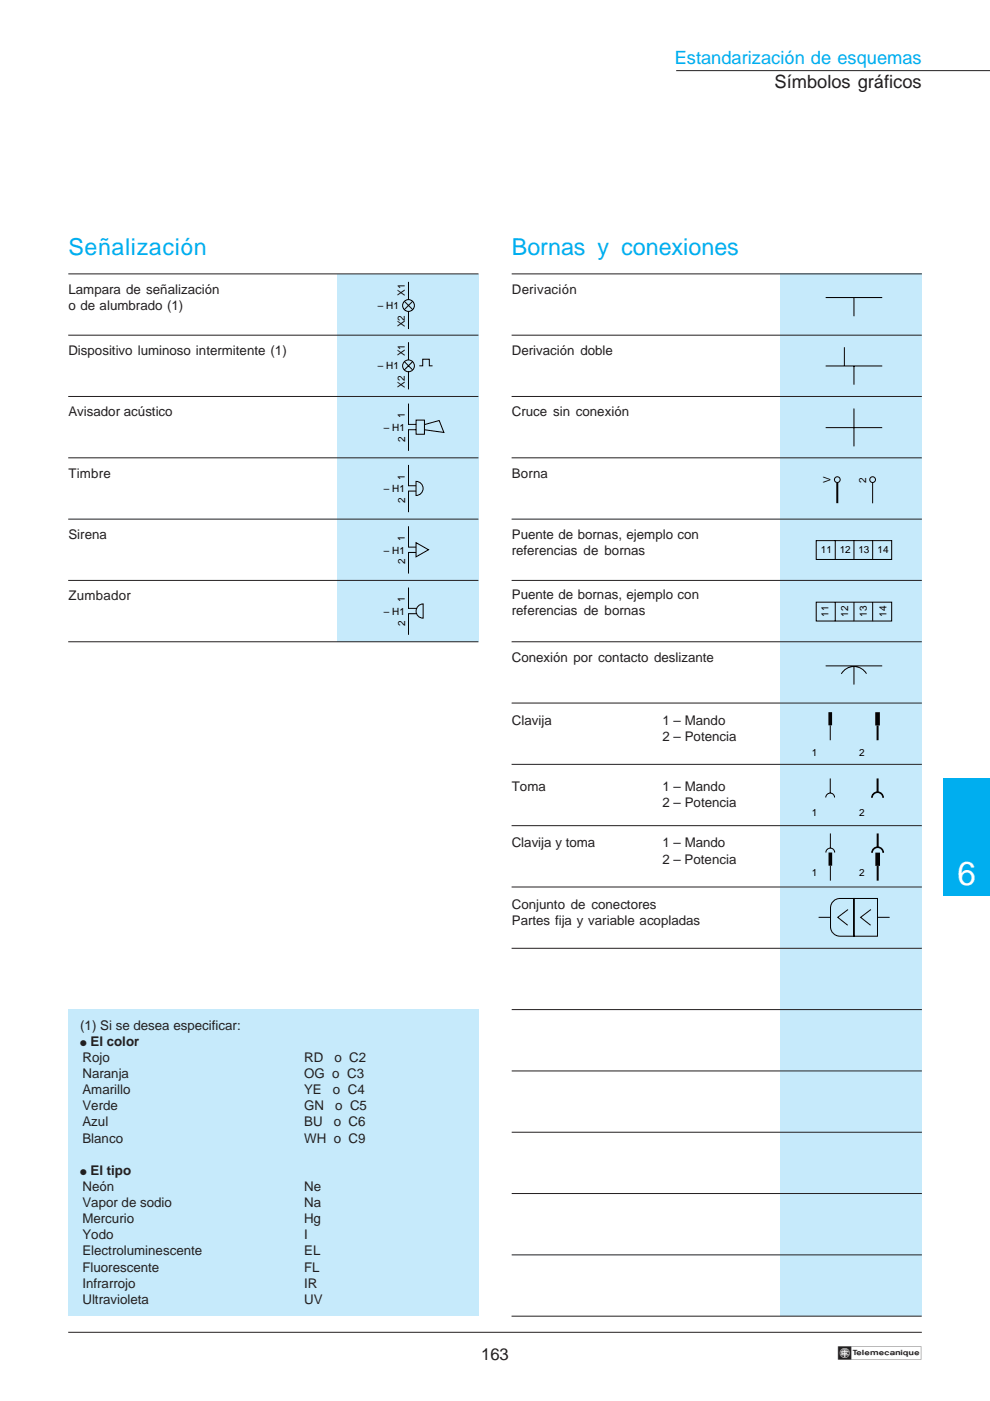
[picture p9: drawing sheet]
<svg xmlns="http://www.w3.org/2000/svg" width="210mm" height="297mm" viewBox="0 0 210 297" stroke-linecap="round" stroke-linejoin="round" font-family="sans-serif">
<path d="M14.5 282.5h181" fill="none" stroke="#231f20" stroke-width=".21"/>
<path d="M200 165h9.9v25h-9.9z" fill="#00aeef"/>
<path d="M143.4 15h66.6" fill="none" stroke="#231f20" stroke-width=".21"/>
<g fill="#c6eafb">
<path d="M14.5 214h87v65h-87z"/>
<path d="M165.5 58h30v221h-30z"/>
<path d="M71.5 58h30v78h-30z"/>
</g>
<g fill="none" stroke="#231f20" stroke-width=".21">
<path d="M14.5 58.1h87M108.5 58.1h87M14.5 71.1h86.9M108.5 71.1h87M14.5 84.1h86.9M14.5 97.1h86.9M108.5 84.1h87M108.5 97.1h87M14.5 110.1h86.9M108.5 110.1h87M14.5 123.1h86.9M14.5 136.1h86.9"/>
<path d="M108.5 123.1h87M108.5 136.1h87M108.5 149.1h87M108.5 162.1h87M108.5 175.1h87M108.5 188.1h87M108.5 201.1h87M108.5 214.1h87M108.5 227.1h87M108.5 253.1h87M108.5 240.1h87M108.5 279.1h86.9"/>
<path d="M108.5 266.1h87"/>
</g>
<g fill="none" stroke="#000" stroke-width=".21">
<path d="M86.6 59.8v3.7M85.7 63.9l1.8 1.8M85.7 76.7l1.8 1.7M86.6 66v3.8M86.6 72.6v3.7M86.6 78.8v3.8M87.5 63.9l-1.8 1.8M87.5 76.7l-1.8 1.7M88.9 77.6h.7v-1.4h1.4v1.4h.7M175.1 63.1h12M175.1 77.6h12M179 73.6v4"/>
<path d="M181.1 63.1v4M181.1 77.6v4M86.6 85.6v4.4h1.6M86.6 98.6v4.4h1.6M88.2 89.1h1.8v3h-1.8zM88.2 91.1h-1.6v4.5M90 90l3.1-.8 1 2.5-4.1-.6M175.1 90.7h12M181.1 86.6v8M86.6 111.6v4.4h1.6M88.2 102.1a1.5 1.5 0 0 1 1.5 1.5 1.5 1.5 0 0 1-1.5 1.5zM88.2 115.1l2.7 1.5-2.7 1.5z"/>
<path d="M88.2 104.1h-1.6v4.5M88.2 117.1h-1.6v4.5M173.1 114.6h16v4h-16zM177.1 114.6v4M181.1 114.6v4M185 102.3v4.4M185 114.6v4M86.6 124.6v4.4h1.8M88.3 130.1h-1.7v4.5M88.8 128.4l.9-.4v3.1a1.5 1.5 0 0 1-1.4-1.1 1.5 1.5 0 0 1 .5-1.6zM173.1 127.7h16v4h-16zM177.1 127.6v4.1"/>
<path d="M181.1 127.6v4.1M185 127.6v4.1M175.1 141.2h12M176 153.8v3.1M181.1 141.4v3.7M183.7 142.8a3.1 3.1 0 0 0-5.3 .1M175.1 169.1a.94 .94 0 0 1 .9-.9 .94 .94 0 0 1 .9 .9M176 165v3.1M176.1 176.7v3.1M173.6 194.5h2.5M175.1 180.8a.94 .94 0 0 1 .9-1 .94 .94 0 0 1 1 1M176.1 183.5v3.2"/>
<path d="M176.7 191.1l.9-.5 .5-.1h3v8h-3a2 2 0 0 1-2-2v-4l.1-.5zM179.8 192.8l-2.2 1.7 2.1 1.7M181.1 190.5h4.9v8h-4.9zM184.7 192.8l-2.2 1.7 2.1 1.7M186.1 194.5h2.5"/>
<circle cx="86.6" cy="77.6" r="1.25"/>
<circle cx="86.6" cy="64.8" r="1.25"/>
<circle cx="177.5" cy="101.7" r=".61"/>
<circle cx="185" cy="101.7" r=".61"/>
</g>
<path d="M184.9 169.2a1.19 1.19 0 0 1 1.2-1.2 1.19 1.19 0 0 1 1.1 1.2M184.9 180.8a1.19 1.19 0 0 1 1.2-1.2 1.19 1.19 0 0 1 1.2 1.2" fill="none" stroke="#000" stroke-width=".35"/>
<path d="M177.5 102.3v4.4M186.1 153.8v3.1M186.1 165v3M186.1 176.7v2.9M186.1 183.6v3.1" fill="none" stroke="#000" stroke-width=".42"/>
<path d="M176 151v2.8M176.1 180.8v2.7" fill="none" stroke="#000" stroke-width=".78" stroke-linecap="butt"/>
<path d="M186.1 151v2.8M186.1 180.8v2.8" fill="none" stroke="#000" stroke-width=".99" stroke-linecap="butt"/>
<text font-size="7.1" fill="#fff" x="203" y="187.7">6</text>
<g font-size="4.9" fill="#00aeef">
<text x="14.5" y="54">Señalización</text>
<text x="108.5" y="54">Bornas y conexiones</text>
</g>
<text font-size="3.9" fill="#00aeef" x="143" y="13.6">Estandarización de esquemas</text>
<text font-size="3.9" fill="#231f20" x="164.2" y="18.6">Símbolos gráficos</text>
<text font-size="3.5" fill="#231f20" x="102" y="288.3">163</text>
<g font-size="2.8" fill="#231f20">
<text x="14.5" y="62.3">Lampara de señalización</text>
<text x="14.5" y="65.7">o de alumbrado (1)</text>
<text x="108.5" y="62.3">Derivación</text>
<text x="14.5" y="75.3">Dispositivo luminoso intermitente (1)</text>
<text x="108.5" y="75.3">Derivación doble</text>
<text x="14.5" y="88.2">Avisador acústico</text>
<text x="108.5" y="88.2">Cruce sin conexión</text>
<text x="14.5" y="101.3">Timbre</text>
<text x="108.5" y="101.3">Borna</text>
<text x="14.5" y="114.3">Sirena</text>
<text x="108.5" y="117.7">referencias de bornas</text>
<text x="108.5" y="114.3">Puente de bornas, ejemplo con</text>
<text x="14.5" y="127.3">Zumbador</text>
<text x="108.5" y="130.5">referencias de bornas</text>
<text x="108.5" y="127.1">Puente de bornas, ejemplo con</text>
<text x="108.5" y="140.3">Conexión por contacto deslizante</text>
<text x="108.5" y="153.7">Clavija</text>
<text x="140.5" y="153.7">1 – Mando</text>
<text x="140.5" y="157.1">2 – Potencia</text>
<text x="108.5" y="167.7">Toma</text>
<text x="140.5" y="167.7">1 – Mando</text>
<text x="140.5" y="171.1">2 – Potencia</text>
<text x="108.5" y="179.7">Clavija y toma</text>
<text x="140.5" y="179.7">1 – Mando</text>
<text x="140.5" y="183.1">2 – Potencia</text>
<text x="108.5" y="192.7">Conjunto de conectores</text>
<text x="108.5" y="196.1">Partes fija y variable acopladas</text>
<text x="17" y="218.3">(1) Si se desea especificar:</text>
<text x="19.2" y="221.7">El color</text>
<text x="17.5" y="225.1">Rojo</text>
<text x="64.5" y="225.1">RD</text>
<text x="70.9" y="225.1">o C2</text>
<text x="17.5" y="228.6">Naranja</text>
<text x="17.5" y="232">Amarillo</text>
<text x="64.5" y="232">YE</text>
<text x="64.5" y="228.6">OG o C3</text>
<text x="70.6" y="232">o C4</text>
<text x="17.5" y="235.4">Verde</text>
<text x="17.5" y="238.8">Azul</text>
<text x="64.5" y="235.4">GN</text>
<text x="64.5" y="238.8">BU</text>
<text x="70.8" y="238.8">o C6</text>
<text x="71.1" y="235.4">o C5</text>
<text x="17.5" y="242.2">Blanco</text>
<text x="64.5" y="242.2">WH o C9</text>
<text x="19.2" y="249.1">El tipo</text>
<text x="17.5" y="252.5">Neón</text>
<text x="17.5" y="255.9">Vapor de sodio</text>
<text x="64.5" y="252.5">Ne</text>
<text x="64.5" y="255.9">Na</text>
<text x="17.5" y="259.3">Mercurio</text>
<text x="17.5" y="262.8">Yodo</text>
<text x="64.5" y="259.3">Hg</text>
<text x="64.5" y="262.8">I</text>
<text x="17.5" y="266.2">Electroluminescente</text>
<text x="17.5" y="269.6">Fluorescente</text>
<text x="64.5" y="269.6">FL</text>
<text x="64.5" y="266.2">EL</text>
<text x="17.5" y="273">Infrarrojo</text>
<text x="64.5" y="273">IR</text>
<text x="17.5" y="276.4">Ultravioleta</text>
<text x="64.5" y="276.4">UV</text>
<text x="177.7" y="287.8">†</text>
</g>
<g font-size="2.1">
<text x="80.1" y="65.6">– H1</text>
<text x="85.9" y="62.7" transform="rotate(-90 85.9 62.7)">X1</text>
<text x="85.9" y="69.4" transform="rotate(-90 85.9 69.4)">X2</text>
<text x="85.9" y="75.5" transform="rotate(-90 85.9 75.5)">X1</text>
<text x="80.1" y="78.3">– H1</text>
<text x="85.9" y="82.2" transform="rotate(-90 85.9 82.2)">X2</text>
<text x="85.8" y="88.7" transform="rotate(-90 85.8 88.7)">1</text>
<text x="81.4" y="91.3">– H1</text>
<text x="85.9" y="93.7" transform="rotate(-90 85.9 93.7)">2</text>
<text x="85.8" y="101.7" transform="rotate(-90 85.8 101.7)">1</text>
<text x="81.4" y="104.4">– H1</text>
<text x="85.9" y="106.7" transform="rotate(-90 85.9 106.7)">2</text>
<text x="176.1" y="102.4" transform="rotate(-90 176.1 102.4)">V</text>
<text x="183.7" y="102.3" transform="rotate(-90 183.7 102.3)">2</text>
<text x="81.4" y="117.4">– H1</text>
<text x="85.8" y="114.7" transform="rotate(-90 85.8 114.7)">1</text>
<text x="85.9" y="119.7" transform="rotate(-90 85.9 119.7)">2</text>
<text x="174.1" y="117.2">11</text>
<text x="178" y="117.2">12</text>
<text x="182" y="117.2">13</text>
<text x="186.1" y="117.2">14</text>
<text x="81.4" y="130.4">– H1</text>
<text x="85.8" y="127.7" transform="rotate(-90 85.8 127.7)">1</text>
<text x="175.7" y="130.8" transform="rotate(-90 175.7 130.8)">11</text>
<text x="179.8" y="130.8" transform="rotate(-90 179.8 130.8)">12</text>
<text x="183.8" y="130.8" transform="rotate(-90 183.8 130.8)">13</text>
<text x="187.9" y="130.8" transform="rotate(-90 187.9 130.8)">14</text>
<text x="85.9" y="132.7" transform="rotate(-90 85.9 132.7)">2</text>
<text x="172.1" y="160.3">1</text>
<text x="182.1" y="160.3">2</text>
<text x="172.1" y="173">1</text>
<text x="182.1" y="173">2</text>
<text x="172.1" y="185.8">1</text>
<text x="182.1" y="185.8">2</text>
</g>
<g font-size="1.8" fill="#231f20">
<text x="17" y="221.7">●</text>
<text x="17" y="249.1">●</text>
</g>
</svg>
